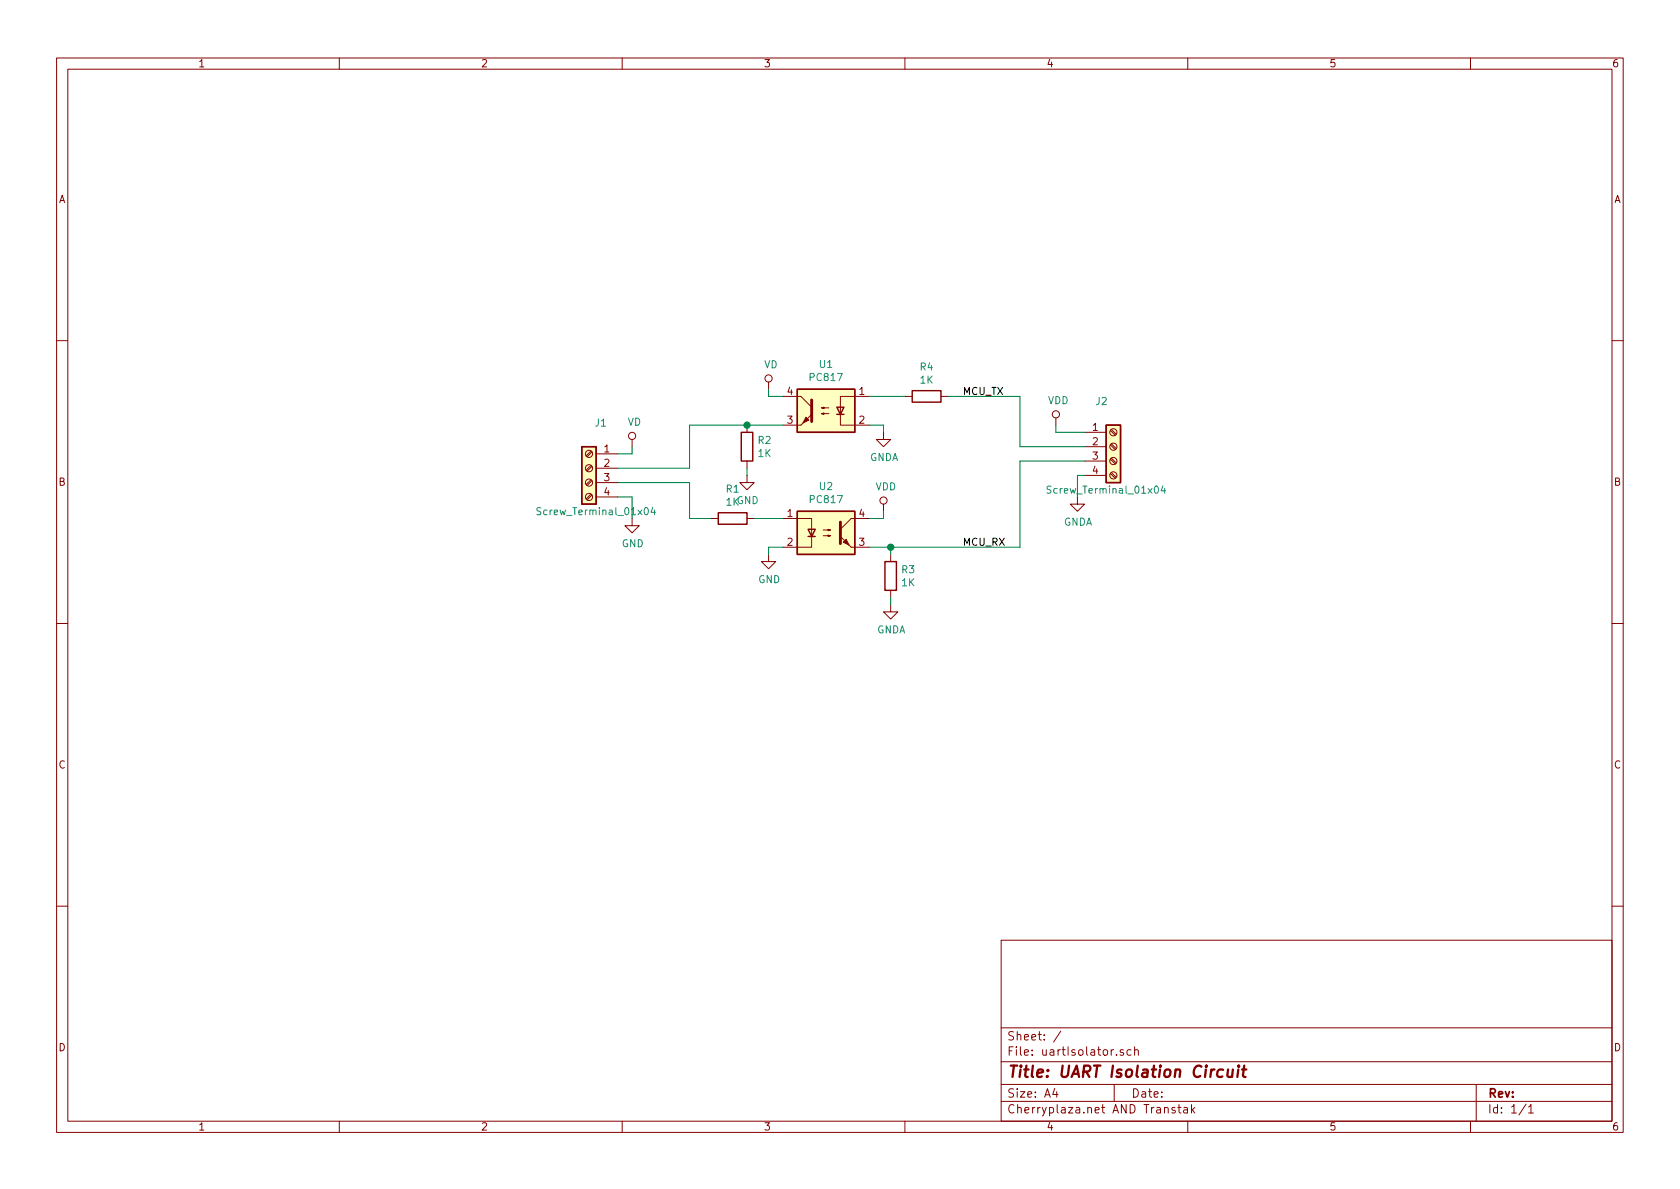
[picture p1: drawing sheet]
<svg xmlns="http://www.w3.org/2000/svg" width="297mm" height="210mm" viewBox="0 0 297 210" stroke-linecap="round" stroke-linejoin="round" font-family="sans-serif">
<g fill="none" stroke="#840000" stroke-width=".18">
<path d="M10 10.3h277v189.9h-277zM12 12.2h273v186.1h-273zM60 10.3v1.9M110 10.3v1.9M160 10.3v1.9M210 10.3v1.9M260 10.3v1.9M10 60.2h2M104.5 79.8l-.9 .8M104.7 79.9l-.9 .9M111.8 77.7v1.3M132.1 75.2v1.2"/>
<path d="M135.9 67.6v1.2M138.4 70.1h3.2l1.9 1.9M138.4 75.2h3.2M145.3 73.1l.4-.1v.3l-.4-.2h1.3M145.3 72.1l.4-.1v.3l-.4-.2h1.3M153.7 70.1h-5.1v5.1h5.1M156.2 76.4v1.3h1.3l-1.3 1.3-1.3-1.3h1.3M160 70.1h1.3M166.4 70.1h1.2M186.7 73.9v1.3M191.8 76.4h3.8M191.8 79h3.8"/>
<path d="M196.3 78.7l.9 .8M196.3 76.1l.9 .9M196.5 78.5l.9 .8M196.5 75.9l.9 .9M285 60.2h2M104.5 87.4l-.9 .8M104.5 84.8l-.9 .9M104.5 82.3l-.9 .8M104.7 87.5l-.9 .9M104.7 85l-.9 .8M104.7 82.5l-.9 .8M105.4 80.3h3.8"/>
<path d="M105.4 82.8h3.8M105.4 85.3h3.8M105.4 87.9h3.8M111.8 91.7v1.3h1.2l-1.2 1.2-1.3-1.2h1.3M125.7 91.7h1.3M132.1 84.1v1.2h1.2l-1.2 1.3-1.3-1.3h1.3M132.1 91.7h1.2M132.1 81.5v1.3M135.9 98v1.3h1.3l-1.3 1.3-1.3-1.3h1.3M138.4 91.7h5.1v5.1h-5.1M145.5 94.7h1.3l-.4 .2v-.3l.4 .1M145.5 93.7h1.3l-.4 .1v-.2l.4 .1"/>
<path d="M150.5 96.8h3.2M153.7 91.7h-3.2l-1.9 1.9M156.2 89.1v1.3M157.5 98v1.3M190.5 87.9v1.2h1.3l-1.3 1.3-1.3-1.3h1.3M191.8 81.5h3.8M191.8 84.1h3.8M196.3 83.7l.9 .9M196.3 81.2l.9 .8M196.5 83.6l.9 .8M196.5 81l.9 .9M10 110.3h2"/>
<path d="M157.5 106.9v1.3h1.2l-1.2 1.3-1.3-1.3h1.3M157.5 104.4v1.3M285 110.3h2M10 160.2h2M177 166.3h108v32h-108zM285 160.2h2M60 198.3v1.9M110 198.3v1.9M160 198.3v1.9M177 194.8h108M177 191.8h108M177 187.8h108"/>
<path d="M177 181.8h108M186.5 192.5l-.4 1h1M186.8 193v1M187.6 182.3l-1.3 2M197 191.8v3M197.4 186.5v.1M198.6 185.7a.37 .37 0 0 0-.6 .1l.1 .2 .5 .2 .1 .1-.2 .3-.5-.1M200 185.7l-.5-.1-.2 .3v.6l.2 .1 .5-.1M200.6 185.7h.1a.37 .37 0 0 1 .6 .1v.8M200.6 185.1v1.5M207.7 195.9l-.3-.1-.2 .2 .1 .3 .4 .1v.3h-.5M208.3 195.8h.5"/>
<path d="M208.5 195.3v1.3l.3 .2M209.3 195.9h.6l.1 .9M210 196.2l-.5 .1-.3 .2 .3 .3 .5-.1M210 198.3v1.9M210.7 195.3v1.5M210.8 196.3l.5 .5M211.3 195.8l-.6 .6M260 198.3v1.9M261 191.8v6.5M269.8 195.2l-1.2 2M270.3 195.8l.4-.5v1.5M270.3 196.8h.8"/>
<circle cx="111.8" cy="77.1" r=".63"/>
<circle cx="135.9" cy="66.9" r=".63"/>
<circle cx="186.7" cy="73.3" r=".63"/>
<circle cx="196.8" cy="79" r=".63"/>
<circle cx="196.8" cy="76.4" r=".63"/>
<circle cx="104.1" cy="85.3" r=".63"/>
<circle cx="104.1" cy="82.8" r=".63"/>
<circle cx="104.1" cy="87.9" r=".63"/>
<circle cx="104.1" cy="80.3" r=".63"/>
<circle cx="156.2" cy="88.5" r=".63"/>
<circle cx="196.8" cy="81.5" r=".63"/>
<circle cx="196.8" cy="84.1" r=".63"/>
</g>
<path d="M217.1 189.1v1.2a.59 .59 0 0 0 .8 0M218 189.1l-.2 1.3M218.9 189.1l-.1 1.3M219 188.4v.2l.1-.1-.1-.1v.2M219.6 189.1h.8M220 188.4l-.2 1.8v.1l.4 .1" fill="none" stroke="#840000" stroke-width=".41"/>
<g fill="#ffffc2" stroke="#ffffc2" stroke-width=".18">
<path d="M141 68.8h10.1v7.6h-10.1z"/>
<path d="M195.6 75.2h2.5v10.1h-2.5z"/>
<path d="M102.9 79h2.5v10.1h-2.5z"/>
<path d="M141 90.4h10.1v7.6h-10.1z"/>
</g>
<path d="M102.9 79h2.5v10.1h-2.5zM131.1 76.4h2v5.1h-2zM141 68.8h10.1v7.6h-10.1zM148 72h1.2l-.6 1.3zM148 73.3h1.2M161.3 69.1h5.1v2h-5.1zM195.6 75.2h2.5v10.1h-2.5zM127 90.7h5.1v2h-5.1zM141 90.4h10.1v7.6h-10.1zM142.9 93.6h1.2l-.6 1.3zM142.9 94.9h1.2M156.5 99.3h2v5.1h-2z" fill="none" stroke="#840000" stroke-width=".25"/>
<g fill="#840000" stroke="#840000" stroke-width=".18">
<path d="M141.6 75.2l1.9-1.9z"/>
<path d="M142.5 73.8l.5 .5-1 .5z"/>
<path d="M148.6 94.9l1.9 1.9z"/>
<path d="M149.1 95.9l.5-.5 .5 1z"/>
</g>
<path d="M143.5 70.7v3.8M148.6 92.3v3.8" fill="none" stroke="#840000" stroke-width=".51"/>
<path d="M95.6 89.8h-.5l-.1 .1v.4l.6 .2v.3l-.2 .2h-.5M115.4 89.7l-.3 .9h.8M115.7 90.2v.8M185.8 86l-.5-.1-.1 .2v.4l.6 .2v.3l-.2 .2h-.5M205.6 85.9l-.3 .9h.8M205.9 86.4v.8" fill="none" stroke="#008484" stroke-width=".18"/>
<g fill="none" stroke="#008400" stroke-width=".18">
<path d="M111.8 79v1.3h-2.6M135.9 68.8v1.3h2.5M138.4 75.2h-16.5v7.6h-12.7M153.7 75.2h2.5v1.2M153.7 70.1h6.3M167.6 70.1h12.7v8.9h11.5M186.7 75.2v1.2h5.1M109.2 85.3h12.7v6.4h3.8M109.2 87.9h2.6v3.8M132.1 82.8v1.3M133.3 91.7h5.1M138.4 96.8h-2.5v1.2"/>
<path d="M156.2 90.4v1.3h-2.5M157.5 96.8v1.2M191.8 81.5h-11.5v15.3h-26.6M191.8 84.1h-1.3v3.8M157.5 105.7v1.2"/>
</g>
<g fill="#008400" stroke="#008400" stroke-width=".25">
<circle cx="132.1" cy="75.2" r=".51"/>
<circle cx="157.5" cy="96.8" r=".51"/>
</g>
<text font-size="2.8" fill="#840000" x="178" y="190.5">Title: UART Isolation Circuit</text>
<g font-size="2.1" fill="#840000">
<text x="178" y="184">Sheet: /</text>
<text x="178" y="186.7">File: uartIsolator.sch</text>
<text x="178" y="196.9">Cherryplaza.net AND Transtak</text>
<text x="178" y="194.1">Size: A4</text>
<text x="200" y="194.1">Date:</text>
<text x="263" y="194.1">Rev:</text>
<text x="263" y="196.9">Id: 1/1</text>
</g>
<g font-size="1.8" fill="#840000">
<text x="35" y="11.9">1</text>
<text x="85" y="11.9">2</text>
<text x="135" y="11.9">3</text>
<text x="185" y="11.9">4</text>
<text x="235" y="11.9">5</text>
<text x="285" y="11.9">6</text>
<text x="10.4" y="35.9">A</text>
<text x="285.4" y="35.9">A</text>
<text x="139.2" y="69.8">4</text>
<text x="151.9" y="69.8">1</text>
<text x="139.2" y="74.9">3</text>
<text x="151.9" y="74.9">2</text>
<text x="193.2" y="76.2">1</text>
<text x="106.8" y="80">1</text>
<text x="106.8" y="82.5">2</text>
<text x="193.2" y="78.7">2</text>
<text x="193.2" y="81.3">3</text>
<text x="193.2" y="83.8">4</text>
<text x="10.4" y="85.9">B</text>
<text x="106.8" y="85.1">3</text>
<text x="106.8" y="87.6">4</text>
<text x="285.4" y="85.9">B</text>
<text x="139.2" y="91.4">1</text>
<text x="151.9" y="91.4">4</text>
<text x="139.2" y="96.5">2</text>
<text x="151.9" y="96.5">3</text>
<text x="10.4" y="135.9">C</text>
<text x="285.4" y="135.9">C</text>
<text x="10.4" y="185.9">D</text>
<text x="285.4" y="185.9">D</text>
<text x="35" y="199.9">1</text>
<text x="85" y="199.9">2</text>
<text x="135" y="199.9">3</text>
<text x="185" y="199.9">4</text>
<text x="235" y="199.9">5</text>
<text x="285" y="199.9">6</text>
</g>
<g font-size="1.8" fill="#008484">
<text x="135.1" y="65.1">VD</text>
<text x="144.9" y="65.1">U1</text>
<text x="162.7" y="65.5">R4</text>
<text x="143.3" y="67.4">PC817</text>
<text x="162.7" y="67.8">1K</text>
<text x="185.3" y="71.5">VDD</text>
<text x="193.8" y="71.6">J2</text>
<text x="105.3" y="75.4">J1</text>
<text x="111" y="75.3">VD</text>
<text x="134.1" y="78.5">R2</text>
<text x="134.1" y="80.8">1K</text>
<text x="153.7" y="81.5">GNDA</text>
<text x="128.4" y="87.1">R1</text>
<text x="128.4" y="89.4">1KGND</text>
<text x="143.4" y="89">PC817</text>
<text x="144.9" y="86.7">U2</text>
<text x="154.8" y="86.7">VDD</text>
<text x="185.9" y="87.3">Screw_Terminal_01x04</text>
<text x="95.7" y="91.1">Screw_Terminal_01x04</text>
<text x="188" y="93">GNDA</text>
<text x="109.9" y="96.8">GND</text>
<text x="159.5" y="101.4">R3</text>
<text x="134.1" y="103.1">GND</text>
<text x="159.5" y="103.7">1K</text>
<text x="155" y="112">GNDA</text>
</g>
<g font-size="1.8">
<text x="170.2" y="69.8">MCU_TX</text>
<text x="170.2" y="96.5">MCU_RX</text>
</g>
</svg>
